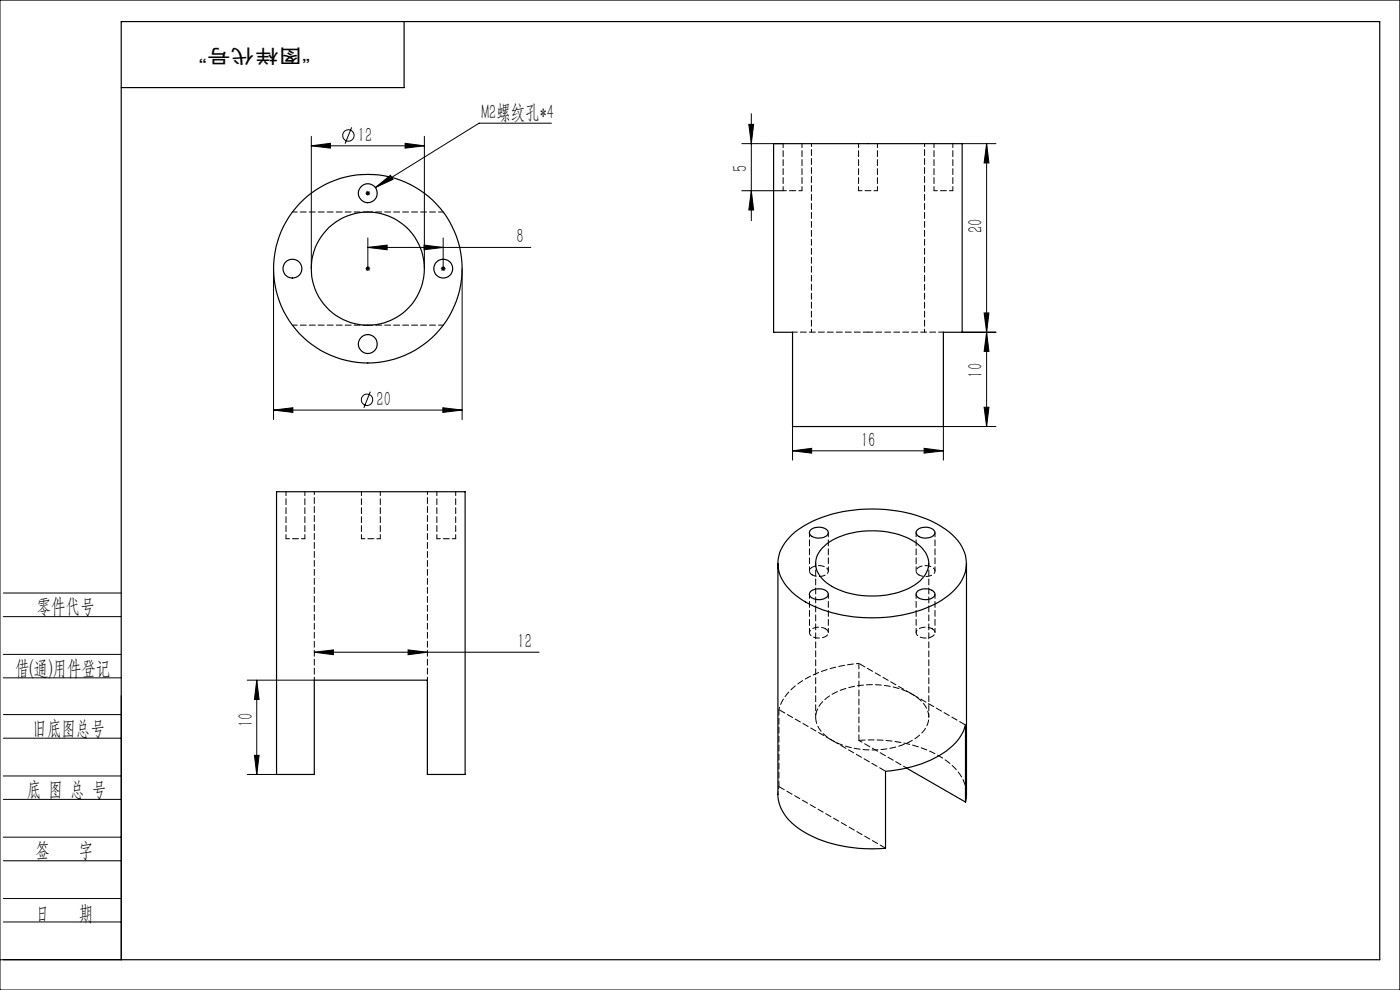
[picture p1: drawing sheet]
<svg xmlns="http://www.w3.org/2000/svg" width="297mm" height="210mm" viewBox="0 0 297 210" stroke-linecap="round" stroke-linejoin="round" font-family="sans-serif">
<g fill="none" stroke="#000" stroke-width=".21">
<path d="M0 0h297v210h-297zM66 30.9l4.1-.5v1zM66 28.9v28.1M66 30.9h24M74.6 27l-1.4 3.5M79.6 39.8l3.2-2.6 .6 .9zM85.9 30.4l4.1 .5-4.1 .5zM90 28.9v28.1M117 26.1h-15.4l-22 13.7M157.4 30.5h8.7M158.9 26.4h1l-.5 4.1zM159.4 24.1v22.7"/>
<path d="M204.1 30.5h7.2M209.3 30.5v60M209.3 30.5l.5 4.1h-1zM58 57v32M77.5 57h1M77.5 41h1M77.7 56.6l.7 .8M77.7 40.6l.7 .7M78 40.5v1M78 52.5l4.1-.5v1zM78 50.5v7M78 52.5h34.6"/>
<path d="M78.4 56.6l-.7 .8M78.4 40.6l-.7 .7M90 52l4 .5-4 .5zM93.5 57h1M93.7 56.6l.7 .8M94 50.5v7M94.4 56.6l-.7 .8M98 57v32M157.4 40.5h8.7M159.4 40.5l.5 4h-1zM204.1 70.5h7.2M208.8 66.4h1l-.5 4.1z"/>
<path d="M209.3 70.5l.5 4h-1zM58 87l4.1-.5v1zM58 87h40M78.6 83.1l-1.4 3.4M93.9 86.5l4.1 .5-4.1 .5zM168.1 95.6l4.1-.5v1zM168.1 90.5v7.1M168.1 95.6h32M196 95.1l4.1 .5-4.1 .5zM208.8 86.4h1l-.5 4.1zM211.3 90.5h-11.2v7.1M.7 138.8h25"/>
<path d="M.7 125.8h25M.7 130.8h25M66.7 138.4l4-.5v1zM66.7 138.4h47.7M86.6 137.9l4.1 .5-4.1 .5zM.7 143.8h25M.7 156.6h25M.7 151.6h25M25.7 147.6v56h-25.7M52.5 144.3h14.2M54.5 144.3l.5 4.1h-1zM54.5 144.3v20"/>
<path d="M.7 169.6h25M.7 164.6h25M.7 177.6h25M52.5 164.3h6.2M54 160.2h1l-.5 4.1zM.7 182.6h25M.7 190.6h25M.7 195.6h25"/>
<circle cx="73.9" cy="28.7" r="1.22"/>
<circle cx="77.9" cy="84.8" r="1.22"/>
</g>
<g fill="none" stroke="#000" stroke-width=".25">
<path d="M25.7 4.6h267v199h-267zM85.7 4.6v14h-60M164.1 30.5h40v40h-4v20h-32v-20h-4zM58.7 104.3h40v60h-8v-20h-24v20h-8zM165 119.5v49a9.4 9.4 0 0 0 5.1 7.7 29.1 29.1 0 0 0 17.8 3.7v-16.3a24.1 24.1 0 0 0 14.2-5.4l1.5-1.8 .8-1.3 .4-1.3v16.3M168 113.4a25.4 25.4 0 0 1 16.4-5.4 26.9 26.9 0 0 1 17 4.9 8.3 8.3 0 0 1 3.4 8.3 11.9 11.9 0 0 1-6.5 7 32 32 0 0 1-26.6 0 11.9 11.9 0 0 1-6.5-7 7.8 7.8 0 0 1 2.8-7.8zM171.9 112.4a2.7 2.7 0 0 1 3.7 .3 1.19 1.19 0 0 1-1.3 1.4 2.15 2.15 0 0 1-2.6-1.1zM174.4 116.3a15.4 15.4 0 0 1 12-3.7 14.2 14.2 0 0 1 9.2 3.7 4.5 4.5 0 0 1-.4 6.9 16.9 16.9 0 0 1-13.3 3 12.4 12.4 0 0 1-7.9-3.9 4.5 4.5 0 0 1 .4-6zM194.6 112.4a2.71 2.71 0 0 1 3.7 .3 1.34 1.34 0 0 1-1.7 1.4 1.71 1.71 0 0 1-2.3-1.3zM205 119.5v49l-.2 1.6M171.9 125.5a2.75 2.75 0 0 1 3.7 .3 1.18 1.18 0 0 1-1.3 1.3 2.19 2.19 0 0 1-2.6-1zM194.6 125.5a2.76 2.76 0 0 1 3.7 .3 1.23 1.23 0 0 1-1.3 1.3 2.11 2.11 0 0 1-2.7-1z"/>
<path d="M192.3 162.9l12.5 7.2"/>
<circle cx="62" cy="57" r="2"/>
<circle cx="78" cy="57" r="12"/>
<circle cx="78" cy="57" r="20"/>
<circle cx="78" cy="41" r="2"/>
<circle cx="94" cy="57" r="2"/>
<circle cx="78" cy="73" r="2"/>
</g>
<g fill="#000">
<path d="M79.6 39.8l3.2-2.6 .6 .9z"/>
<path d="M208.8 66.4h1l-.5 4.1zM209.3 30.5l.5 4.1h-1zM208.8 86.4h1l-.5 4.1zM209.3 70.5l.5 4h-1z"/>
<path d="M58 87l4.1-.5v1zM93.9 86.5l4.1 .5-4.1 .5zM66 30.9l4.1-.5v1zM85.9 30.4l4.1 .5-4.1 .5zM78 52.5l4.1-.5v1zM90 52l4 .5-4 .5zM168.1 95.6l4.1-.5v1zM196 95.1l4.1 .5-4.1 .5z"/>
<path d="M66.7 138.4l4-.5v1zM86.6 137.9l4.1 .5-4.1 .5z"/>
<path d="M54.5 144.3l.5 4.1h-1zM54 160.2h1l-.5 4.1zM158.9 26.4h1l-.5 4.1zM159.4 40.5l.5 4h-1z"/>
</g>
<path d="M62 45h16M78 45h16M62 69h16M78 69h16M168.1 70.5h16M184.1 70.5h16" fill="none" stroke="#000" stroke-width=".21" stroke-dasharray="1.3 .6" stroke-dashoffset=".3"/>
<path d="M182.1 40.5h4M198.1 40.5h4M60.7 114.3h4M76.7 114.3h4M92.7 114.3h4M173 119.5v32.7M182.2 157.1l10.1 5.8M197 152.2v-32.7" fill="none" stroke="#000" stroke-width=".21" stroke-dasharray="1.3 .6" stroke-dashoffset=".5"/>
<g fill="none" stroke="#000" stroke-width=".21" stroke-dasharray="1.3 .6" stroke-dashoffset=".4">
<path d="M166.1 30.5v10M182.1 30.5v10M198.1 30.5v10M170.1 40.5v-10M186.1 40.5v-10M202.1 40.5v-10M60.7 104.3v10M64.7 114.3v-10M76.7 104.3v10M80.7 114.3v-10M92.7 104.3v10M96.7 114.3v-10"/>
<path d="M171.7 113v8.1M194.4 113v8.1M171.7 126v8.2M172.3 121.9a2.56 2.56 0 0 0 3.4-.6 1.73 1.73 0 0 0-2.3-1.3 1.43 1.43 0 0 0-1.6 1.4l.5 .5M175.1 133.4a2.56 2.56 0 0 0-3.4 .6 1.73 1.73 0 0 0 2.3 1.3 1.43 1.43 0 0 0 1.7-1.4l-.6-.5M175.7 134.2v-8.2M175.7 121.1v-8.1M194.4 126v8.2M194.9 121.9a2.56 2.56 0 0 0 3.4-.6 1.73 1.73 0 0 0-2.2-1.3 1.43 1.43 0 0 0-1.7 1.4l.5 .5M197.8 133.4a2.56 2.56 0 0 0-3.4 .6 1.73 1.73 0 0 0 2.2 1.3 1.43 1.43 0 0 0 1.7-1.4l-.5-.5M198.4 134.2v-8.2M198.4 121.1v-8.1"/>
</g>
<path d="M172.1 30.5v40M166.1 40.5h2M168.1 40.5h2M196.1 70.5v-40M66.7 104.3v40M90.7 144.3v-40" fill="none" stroke="#000" stroke-width=".21" stroke-dasharray="1.3 .6" stroke-dashoffset=".6"/>
<path d="M165.2 150.5v16.4M182.2 157.1v-16.4" fill="none" stroke="#000" stroke-width=".21" stroke-dasharray="1.3 .6" stroke-dashoffset=".1"/>
<path d="M176.6 157.1a18.5 18.5 0 0 0 17.5-.4 5 5 0 0 0 2.5-6.3l-.6-1-.8-.9-1.7-1.2M182.2 140.7a24.3 24.3 0 0 0-14.2 5.4l-1.6 1.8-.7 1.3-.5 1.3M193.5 147.3a18.5 18.5 0 0 0-17.6 .3 5 5 0 0 0-2.5 6.4l.6 .9 .9 .9 1.7 1.3" fill="none" stroke="#000" stroke-width=".21" stroke-dasharray="1.3 .6" stroke-dashoffset=".7"/>
<path d="M205 168.5a9.1 9.1 0 0 0-4.3-7.2 28.7 28.7 0 0 0-18.5-4.2" fill="none" stroke="#000" stroke-width=".21" stroke-dasharray="1.3 .6" stroke-dashoffset="-.1"/>
<path d="M165.2 166.9l-.2 1.6" fill="none" stroke="#000" stroke-width=".21" stroke-dasharray="1.3 .6" stroke-dashoffset=".8"/>
<path d="M165.2 150.5l11.4 6.6M176.6 157.1l11.3 6.5M182.2 140.7l11.3 6.6M193.5 147.3l11.3 6.5" fill="none" stroke="#000" stroke-width=".21" stroke-dasharray="1.3 .6" stroke-dashoffset="-.2"/>
<path d="M165.2 166.9l22.7 13" fill="none" stroke="#000" stroke-width=".21" stroke-dasharray="1.3 .6"/>
<g font-size="4.4">
<text x="102.1" y="25.2">M2螺纹孔*4</text>
<text x="75.9" y="30">12</text>
<text x="158.5" y="36.5" transform="rotate(-90 158.5 36.5)">5</text>
<text x="109.6" y="51.6">8</text>
<text x="208.4" y="49.5" transform="rotate(-90 208.4 49.5)">20</text>
<text x="208.4" y="80.1" transform="rotate(-90 208.4 80.1)">10</text>
<text x="79.9" y="86.1">20</text>
<text x="182.7" y="94.7">16</text>
<text x="7.8" y="130.1">零件代号</text>
<text x="109.8" y="137.5">12</text>
<text x="3.2" y="143.2">借(通)用件登记</text>
<text x="6.9" y="155.8">旧底图总号</text>
<text x="53.6" y="154.3" transform="rotate(-90 53.6 154.3)">10</text>
<text x="5.7" y="168.9">底 图 总 号</text>
<text x="7.5" y="181.9">签</text>
<text x="16.7" y="181.9">字</text>
<text x="7.5" y="195.2">日</text>
<text x="16.7" y="195.2">期</text>
</g>
<text font-size="4.1" x="65.8" y="10.4" transform="rotate(-180 65.8 10.4)">“图样代号”</text>
</svg>
